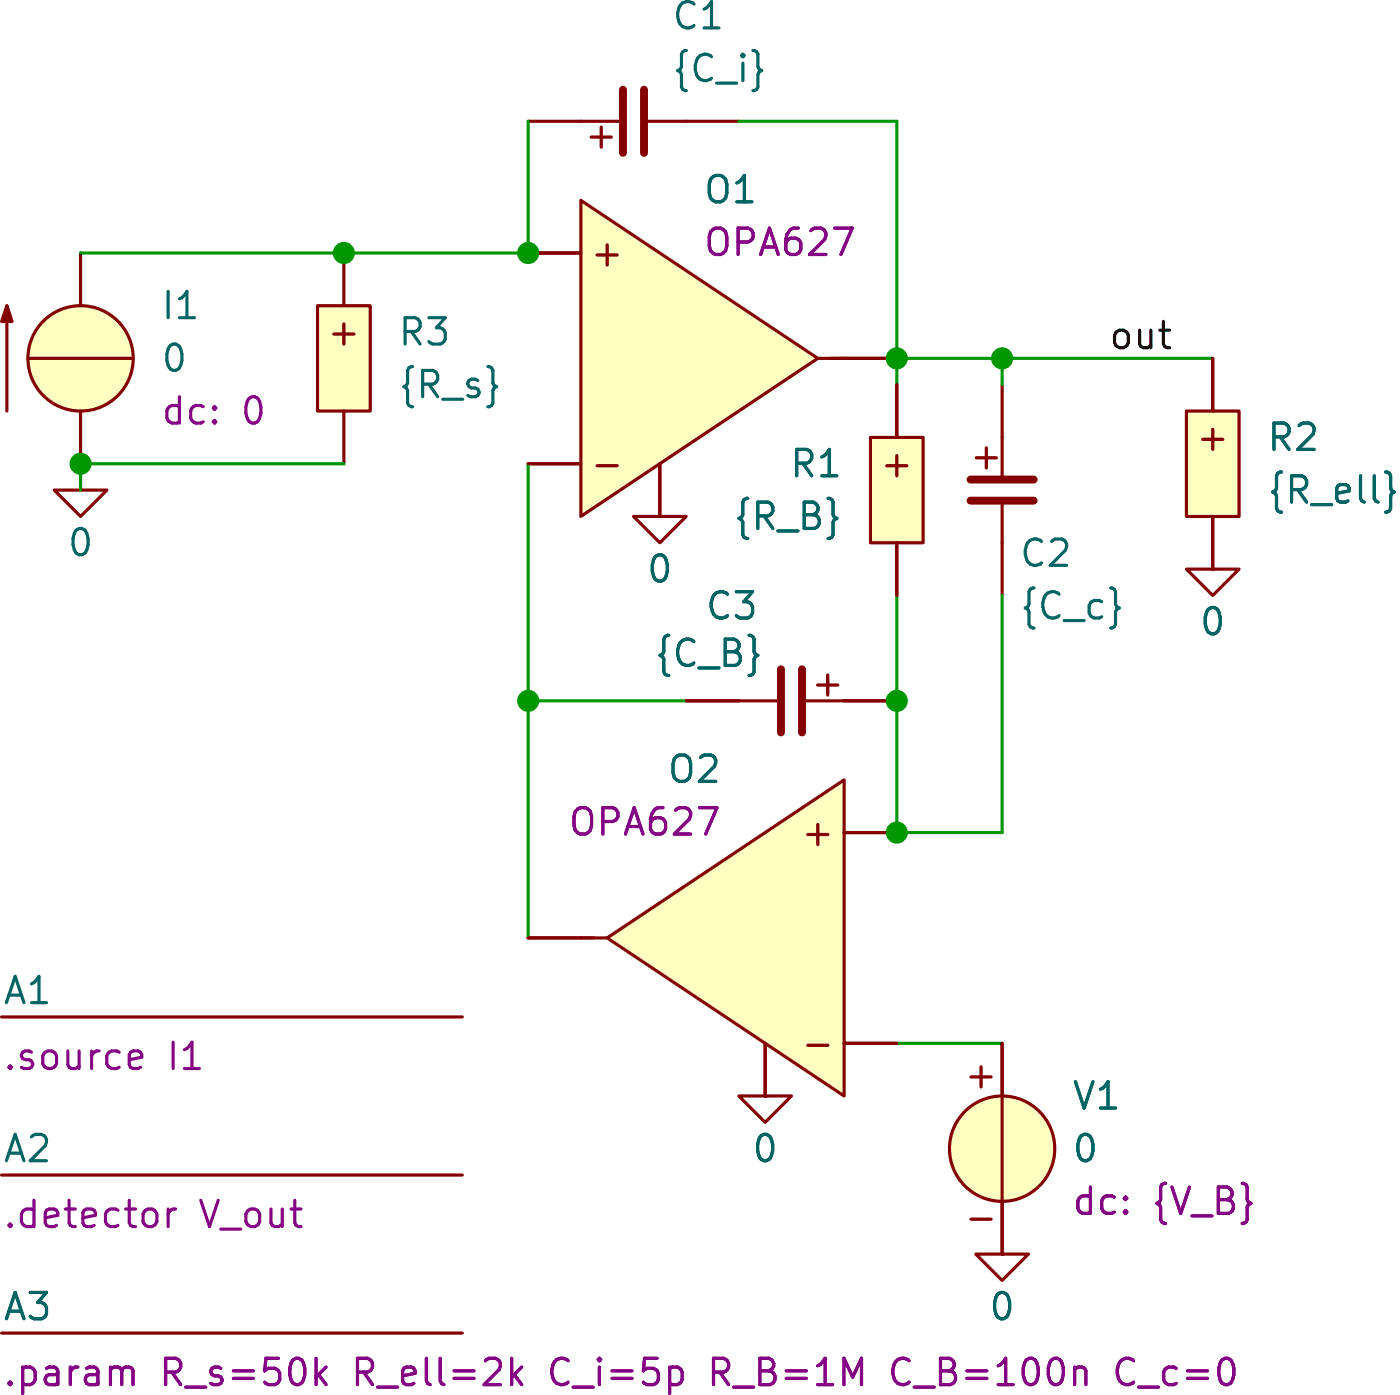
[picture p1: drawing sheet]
(kicad_sch
 (version 20231120)
 (generator "eeschema")
 (generator_version "8.0")
 (paper "A4")
 (title_block
  (title "QampBias"))
 (lib_symbols
  (symbol "SLiCAP:C"
   (pin_numbers hide)
   (pin_names
    (offset 1.016) hide) (exclude_from_sim no) (in_bom yes) (on_board yes)
   (property "Reference" "C?" (at 2.54 3.81 0) (effects (font (size 1.27 1.27)) (justify left)))
   (property "Value" "?" (at 2.54 1.27 0) (show_name) (effects (font (size 1.27 1.27)) (justify left)))
   (property "Footprint" "" (at 2.54 -1.27 0) (effects (font (size 1.27 1.27)) (hide yes)))
   (property "Datasheet" "" (at 2.54 -1.27 0) (effects (font (size 1.27 1.27)) (hide yes)))
   (property "Description" "Capacitor" (at 7.112 -6.096 0) (effects (font (size 1.27 1.27)) (hide yes)))
   (property "model" "C" (at 2.54 -3.81 0) (show_name) (effects (font (size 1.27 1.27)) (justify left) (hide yes)))
   (property "vinit" "0" (at 2.54 -1.27 0) (show_name) (effects (font (size 1.27 1.27)) (justify left)))
   (symbol "C_0_0"
    (text "+" (at -0.762 1.651 0) (effects (font (size 1.27 1.27)))))
   (symbol "C_0_1"
    (polyline (pts (xy -1.524 -0.508) (xy 1.524 -0.508)) (stroke (width 0.381) (type solid)) (fill (type none)))
    (polyline (pts (xy -1.524 0.508) (xy 1.524 0.508)) (stroke (width 0.381) (type solid)) (fill (type none)))
    (polyline (pts (xy 0 -2.54) (xy 0 -0.508)) (stroke (width 0) (type solid)) (fill (type none)))
    (polyline (pts (xy 0 2.54) (xy 0 0.508)) (stroke (width 0) (type solid)) (fill (type none))))
   (symbol "C_1_0"
    (pin passive line (at 0 5.08 270) (length 2.54) (name "1" (effects (font (size 1.27 1.27)))) (number "1" (effects (font (size 1.27 1.27)))))
    (pin passive line (at 0 -5.08 90) (length 2.54) (name "2" (effects (font (size 1.27 1.27)))) (number "2" (effects (font (size 1.27 1.27)))))))
  (symbol "SLiCAP:Command"
   (pin_numbers hide)
   (pin_names
    (offset 0) hide) (exclude_from_sim no) (in_bom yes) (on_board yes)
   (property "Reference" "A?" (at 0 1.27 0) (do_not_autoplace) (effects (font (size 1.27 1.27)) (justify left)))
   (property "Value" "" (at 0 -0.635 0) (effects (font (size 1.27 1.27)) (justify left) (hide yes)))
   (property "Footprint" "" (at 0 -1.27 0) (effects (font (size 1.27 1.27)) (justify left) (hide yes)))
   (property "Datasheet" "" (at 0 -1.27 0) (effects (font (size 1.27 1.27)) (justify left) (hide yes)))
   (property "Description" "SLiCAP command (.lib, .param, .model. subckt}" (at 23.114 -4.064 0) (effects (font (size 1.27 1.27)) (hide yes)))
   (property "command" "?" (at 0 -1.905 0) (do_not_autoplace) (effects (font (size 1.27 1.27)) (justify left)))
   (symbol "Command_0_1"
    (polyline (pts (xy 0 0) (xy 22.225 0)) (stroke (width 0) (type default)) (fill (type none)))))
  (symbol "SLiCAP:GND"
   (power)
   (pin_numbers hide)
   (pin_names
    (offset 0) hide) (exclude_from_sim no) (in_bom yes) (on_board yes)
   (property "Reference" "#0" (at 0 -5.08 0) (effects (font (size 1.27 1.27)) (hide yes)))
   (property "Value" "0" (at 0 -2.54 0) (do_not_autoplace) (effects (font (size 1.27 1.27))))
   (property "Footprint" "" (at 0 0 0) (effects (font (size 1.27 1.27)) (hide yes)))
   (property "Datasheet" "" (at 0 -10.16 0) (effects (font (size 1.27 1.27)) (hide yes)))
   (property "Description" "0V reference potential" (at 0 -7.62 0) (effects (font (size 1.27 1.27)) (hide yes)))
   (symbol "GND_0_1"
    (polyline (pts (xy -1.27 0) (xy 0 -1.27) (xy 1.27 0) (xy -1.27 0)) (stroke (width 0) (type default)) (fill (type none))))
   (symbol "GND_1_1"
    (pin power_in line (at 0 0 0) (length 0) (name "~" (effects (font (size 1.016 1.016)))) (number "1" (effects (font (size 1.016 1.016)))))))
  (symbol "SLiCAP:I"
   (pin_numbers hide)
   (pin_names
    (offset 0) hide) (exclude_from_sim no) (in_bom yes) (on_board yes)
   (property "Reference" "I?" (at 3.81 4.445 0) (effects (font (size 1.27 1.27)) (justify left)))
   (property "Value" "?" (at 3.81 2.54 0) (show_name) (effects (font (size 1.27 1.27)) (justify left)))
   (property "Footprint" "" (at 0 -1.27 0) (effects (font (size 1.27 1.27)) (justify left) (hide yes)))
   (property "Datasheet" "" (at 0 -1.27 0) (effects (font (size 1.27 1.27)) (justify left) (hide yes)))
   (property "Description" "Independent current source" (at 17.272 -7.366 0) (effects (font (size 1.27 1.27)) (hide yes)))
   (property "noise" "0" (at 3.81 -3.175 0) (show_name) (effects (font (size 1.27 1.27)) (justify left)))
   (property "dc" "0" (at 3.81 0.635 0) (show_name) (effects (font (size 1.27 1.27)) (justify left)))
   (property "dcvar" "0" (at 3.81 -1.27 0) (show_name) (effects (font (size 1.27 1.27)) (justify left)))
   (property "model" "I" (at 3.81 -5.08 0) (show_name) (effects (font (size 1.27 1.27)) (justify left) (hide yes)))
   (symbol "I_0_1"
    (polyline (pts (xy -3.556 2.54) (xy -3.556 -2.54)) (stroke (width 0) (type solid)) (fill (type none)))
    (polyline (pts (xy -2.54 0) (xy 2.54 0)) (stroke (width 0) (type solid)) (fill (type none)))
    (polyline (pts (xy -3.556 2.54) (xy -3.81 1.778) (xy -3.302 1.778) (xy -3.556 2.54)) (stroke (width 0) (type solid)) (fill (type outline))))
   (symbol "I_1_0"
    (circle (center 0 0) (radius 2.54) (stroke (width 0) (type solid)) (fill (type background)))
    (pin power_out line (at 0 -5.08 90) (length 2.54) (name "n" (effects (font (size 1.27 1.27)))) (number "1" (effects (font (size 1.27 1.27)))))
    (pin power_out line (at 0 5.08 270) (length 2.54) (name "p" (effects (font (size 1.27 1.27)))) (number "2" (effects (font (size 1.27 1.27)))))))
  (symbol "SLiCAP:O"
   (pin_numbers hide)
   (pin_names
    (offset 0) hide) (exclude_from_sim no) (in_bom yes) (on_board yes)
   (property "Reference" "O?" (at 0.635 6.985 0) (effects (font (size 1.27 1.27)) (justify left)))
   (property "Value" "" (at 2.54 5.08 0) (effects (font (size 1.27 1.27)) (justify left) (hide yes)))
   (property "Footprint" "" (at 2.54 -1.27 0) (effects (font (size 1.27 1.27)) (justify left) (hide yes)))
   (property "Datasheet" "" (at 2.54 -1.27 0) (effects (font (size 1.27 1.27)) (justify left) (hide yes)))
   (property "Description" "Operational amplifier" (at 10.922 -6.096 0) (effects (font (size 1.27 1.27)) (hide yes)))
   (property "model" "?" (at 0.635 5.08 0) (show_name) (effects (font (size 1.27 1.27)) (justify left)))
   (symbol "O_0_1"
    (polyline (pts (xy 6.35 0) (xy 7.62 0)) (stroke (width 0) (type default)) (fill (type none)))
    (polyline (pts (xy 7.62 0) (xy 6.985 0)) (stroke (width 0) (type default)) (fill (type none))))
   (symbol "O_1_0"
    (pin power_out line (at 10.16 0 180) (length 2.54) (name "outP" (effects (font (size 1.27 1.27)))) (number "3" (effects (font (size 1.27 1.27)))))
    (pin power_out line (at -1.27 -7.62 90) (length 2.54) (name "outN" (effects (font (size 1.27 1.27)))) (number "4" (effects (font (size 1.27 1.27))))))
   (symbol "O_1_1"
    (polyline (pts (xy 6.35 0) (xy -5.08 7.62) (xy -5.08 -7.62) (xy 6.35 0)) (stroke (width 0) (type default)) (fill (type background)))
    (text "+" (at -3.81 5.08 0) (effects (font (size 1.27 1.27))))
    (text "-" (at -3.81 -5.08 0) (effects (font (size 1.27 1.27))))
    (pin input line (at -7.62 5.08 0) (length 2.54) (name "inp" (effects (font (size 1.27 1.27)))) (number "1" (effects (font (size 1.27 1.27)))))
    (pin input line (at -7.62 -5.08 0) (length 2.54) (name "inN" (effects (font (size 1.27 1.27)))) (number "2" (effects (font (size 1.27 1.27)))))))
  (symbol "SLiCAP:R"
   (pin_numbers hide)
   (pin_names
    (offset 1.016) hide) (exclude_from_sim no) (in_bom yes) (on_board yes)
   (property "Reference" "R?" (at 1.905 3.81 0) (effects (font (size 1.27 1.27)) (justify left)))
   (property "Value" "?" (at 1.905 1.905 0) (show_name) (effects (font (size 1.27 1.27)) (justify left)))
   (property "Footprint" "" (at 0.635 -3.175 0) (effects (font (size 1.27 1.27)) (hide yes)))
   (property "Datasheet" "" (at 0.635 -3.175 0) (effects (font (size 1.27 1.27)) (hide yes)))
   (property "Description" "Resistor (cannot have zero resistance)" (at 21.082 -5.842 0) (effects (font (size 1.27 1.27)) (hide yes)))
   (property "model" "R" (at 1.905 -3.81 0) (show_name) (effects (font (size 1.27 1.27)) (justify left) (hide yes)))
   (property "noisetemp" "0" (at 1.905 0 0) (show_name) (effects (font (size 1.27 1.27)) (justify left)))
   (property "noiseflow" "0" (at 15.24 0 0) (show_name) (effects (font (size 1.27 1.27)) (justify left)))
   (property "dcvar" "0" (at 1.905 -1.905 0) (show_name) (effects (font (size 1.27 1.27)) (justify left)))
   (property "dcvarlot" "0" (at 15.24 -1.905 0) (show_name) (effects (font (size 1.27 1.27)) (justify left)))
   (symbol "R_0_0"
    (text "+" (at 0 1.27 0) (effects (font (size 1.27 1.27)))))
   (symbol "R_1_0"
    (pin passive line (at 0 5.08 270) (length 2.54) (name "1" (effects (font (size 1.27 1.27)))) (number "1" (effects (font (size 1.27 1.27)))))
    (pin passive line (at 0 -5.08 90) (length 2.54) (name "2" (effects (font (size 1.27 1.27)))) (number "2" (effects (font (size 1.27 1.27))))))
   (symbol "R_1_1"
    (rectangle (start -1.27 2.54) (end 1.27 -2.54) (stroke (width 0) (type solid)) (fill (type background)))))
  (symbol "SLiCAP:V"
   (pin_numbers hide)
   (pin_names
    (offset 0) hide) (exclude_from_sim no) (in_bom yes) (on_board yes)
   (property "Reference" "V?" (at 3.175 4.445 0) (effects (font (size 1.27 1.27)) (justify left)))
   (property "Value" "?" (at 3.175 2.54 0) (show_name) (effects (font (size 1.27 1.27)) (justify left)))
   (property "Footprint" "" (at 0 -1.27 0) (effects (font (size 1.27 1.27)) (justify left) (hide yes)))
   (property "Datasheet" "" (at 0 -1.27 0) (effects (font (size 1.27 1.27)) (justify left) (hide yes)))
   (property "Description" "Independent voltage source" (at 16.51 -7.112 0) (effects (font (size 1.27 1.27)) (hide yes)))
   (property "noise" "0" (at 3.175 -3.175 0) (show_name) (effects (font (size 1.27 1.27)) (justify left)))
   (property "dc" "0" (at 3.175 0.635 0) (show_name) (effects (font (size 1.27 1.27)) (justify left)))
   (property "dcvar" "0" (at 3.175 -1.27 0) (show_name) (effects (font (size 1.27 1.27)) (justify left)))
   (property "model" "V" (at 3.175 -5.08 0) (show_name) (effects (font (size 1.27 1.27)) (justify left) (hide yes)))
   (symbol "V_0_0"
    (text "+" (at -1.016 3.556 0) (effects (font (size 1.27 1.27))))
    (text "-" (at -1.016 -3.302 0) (effects (font (size 1.27 1.27))))
    (pin power_out line (at 0 5.08 270) (length 2.54) (name "p" (effects (font (size 1.27 1.27)))) (number "1" (effects (font (size 1.27 1.27)))))
    (pin power_out line (at 0 -5.08 90) (length 2.54) (name "n" (effects (font (size 1.27 1.27)))) (number "2" (effects (font (size 1.27 1.27))))))
   (symbol "V_0_1"
    (polyline (pts (xy 0 2.54) (xy 0 -2.54)) (stroke (width 0) (type solid)) (fill (type none))))
   (symbol "V_1_0"
    (circle (center 0 0) (radius 2.54) (stroke (width 0) (type solid)) (fill (type background))))))
 (junction
  (at 101.6 48.26)
  (diameter 0)
  (color 0 0 0 0))
 (junction
  (at 133.35 53.34)
  (diameter 0)
  (color 0 0 0 0))
 (junction
  (at 88.9 58.42)
  (diameter 0)
  (color 0 0 0 0))
 (junction
  (at 110.49 69.85)
  (diameter 0)
  (color 0 0 0 0))
 (junction
  (at 128.27 69.85)
  (diameter 0)
  (color 0 0 0 0))
 (junction
  (at 128.27 53.34)
  (diameter 0)
  (color 0 0 0 0))
 (junction
  (at 128.27 76.2)
  (diameter 0)
  (color 0 0 0 0))
 (junction
  (at 110.49 48.26)
  (diameter 0)
  (color 0 0 0 0))
 (wire
  (pts (xy 133.35 76.2) (xy 128.27 76.2))
  (stroke (width 0) (type default)))
 (wire
  (pts (xy 110.49 69.85) (xy 110.49 81.28))
  (stroke (width 0) (type default)))
 (wire
  (pts (xy 88.9 48.26) (xy 101.6 48.26))
  (stroke (width 0) (type default)))
 (wire
  (pts (xy 128.27 41.91) (xy 128.27 53.34))
  (stroke (width 0) (type default)))
 (wire
  (pts (xy 88.9 58.42) (xy 88.9 59.69))
  (stroke (width 0) (type default)))
 (wire
  (pts (xy 133.35 53.34) (xy 143.51 53.34))
  (stroke (width 0) (type default)))
 (wire
  (pts (xy 101.6 48.26) (xy 110.49 48.26))
  (stroke (width 0) (type default)))
 (wire
  (pts (xy 128.27 53.34) (xy 133.35 53.34))
  (stroke (width 0) (type default)))
 (wire
  (pts (xy 133.35 54.61) (xy 133.35 53.34))
  (stroke (width 0) (type default)))
 (wire
  (pts (xy 133.35 64.77) (xy 133.35 76.2))
  (stroke (width 0) (type default)))
 (wire
  (pts (xy 128.27 86.36) (xy 133.35 86.36))
  (stroke (width 0) (type default)))
 (wire
  (pts (xy 110.49 41.91) (xy 110.49 48.26))
  (stroke (width 0) (type default)))
 (wire
  (pts (xy 110.49 58.42) (xy 110.49 69.85))
  (stroke (width 0) (type default)))
 (wire
  (pts (xy 128.27 53.34) (xy 128.27 54.61))
  (stroke (width 0) (type default)))
 (wire
  (pts (xy 128.27 64.77) (xy 128.27 69.85))
  (stroke (width 0) (type default)))
 (wire
  (pts (xy 118.11 69.85) (xy 110.49 69.85))
  (stroke (width 0) (type default)))
 (wire
  (pts (xy 88.9 58.42) (xy 101.6 58.42))
  (stroke (width 0) (type default)))
 (wire
  (pts (xy 120.65 41.91) (xy 128.27 41.91))
  (stroke (width 0) (type default)))
 (wire
  (pts (xy 128.27 69.85) (xy 128.27 76.2))
  (stroke (width 0) (type default)))
 (label "out"
  (at 138.43 53.34 0)
  (fields_autoplaced yes)
  (effects (font (size 1.27 1.27)) (justify left bottom)))
 (symbol
  (lib_id "SLiCAP:GND")
  (at 116.84 60.96 0)
  (unit 1)
  (exclude_from_sim no)
  (in_bom yes)
  (on_board yes)
  (dnp no)
  (fields_autoplaced yes)
  (property "Reference" "#01" (at 116.84 66.04 0) (effects (font (size 1.27 1.27)) (hide yes)))
  (property "Value" "0" (at 116.84 63.5 0) (do_not_autoplace yes) (effects (font (size 1.27 1.27))))
  (property "Footprint" "" (at 116.84 60.96 0) (effects (font (size 1.27 1.27)) (hide yes)))
  (property "Datasheet" "" (at 116.84 71.12 0) (effects (font (size 1.27 1.27)) (hide yes)))
  (property "Description" "0V reference potential" (at 116.84 68.58 0) (effects (font (size 1.27 1.27)) (hide yes)))
  (pin "1"))
 (symbol
  (lib_id "SLiCAP:R")
  (at 101.6 53.34 0)
  (unit 1)
  (exclude_from_sim no)
  (in_bom yes)
  (on_board yes)
  (dnp no)
  (property "Reference" "R3" (at 104.14 52.0699 0) (effects (font (size 1.27 1.27)) (justify left)))
  (property "Value" "{R_s}" (at 104.14 54.6099 0) (effects (font (size 1.27 1.27)) (justify left)))
  (property "Footprint" "" (at 102.235 56.515 0) (effects (font (size 1.27 1.27)) (hide yes)))
  (property "Datasheet" "" (at 102.235 56.515 0) (effects (font (size 1.27 1.27)) (hide yes)))
  (property "Description" "Resistor (cannot have zero resistance)" (at 122.682 59.182 0) (effects (font (size 1.27 1.27)) (hide yes)))
  (property "model" "R" (at 103.505 57.15 0) (show_name yes) (effects (font (size 1.27 1.27)) (justify left) (hide yes)))
  (property "noisetemp" "0" (at 104.14 52.0699 0) (show_name yes) (effects (font (size 1.27 1.27)) (justify left) (hide yes)))
  (property "noiseflow" "0" (at 104.14 54.6099 0) (show_name yes) (effects (font (size 1.27 1.27)) (justify left) (hide yes)))
  (property "dcvar" "0" (at 104.14 57.1499 0) (show_name yes) (effects (font (size 1.27 1.27)) (justify left) (hide yes)))
  (property "dcvarlot" "0" (at 104.14 59.6899 0) (show_name yes) (effects (font (size 1.27 1.27)) (justify left) (hide yes)))
  (pin "2")
  (pin "1"))
 (symbol
  (lib_id "SLiCAP:I")
  (at 88.9 53.34 0)
  (unit 1)
  (exclude_from_sim no)
  (in_bom yes)
  (on_board yes)
  (dnp no)
  (fields_autoplaced yes)
  (property "Reference" "I1" (at 92.71 50.7999 0) (effects (font (size 1.27 1.27)) (justify left)))
  (property "Value" "0" (at 92.71 53.3399 0) (effects (font (size 1.27 1.27)) (justify left)))
  (property "Footprint" "" (at 88.9 54.61 0) (effects (font (size 1.27 1.27)) (justify left) (hide yes)))
  (property "Datasheet" "" (at 88.9 54.61 0) (effects (font (size 1.27 1.27)) (justify left) (hide yes)))
  (property "Description" "Independent current source" (at 106.172 60.706 0) (effects (font (size 1.27 1.27)) (hide yes)))
  (property "noise" "0" (at 92.71 53.3399 0) (show_name yes) (effects (font (size 1.27 1.27)) (justify left) (hide yes)))
  (property "dc" "0" (at 92.71 55.8799 0) (show_name yes) (effects (font (size 1.27 1.27)) (justify left)))
  (property "dcvar" "0" (at 92.71 58.4199 0) (show_name yes) (effects (font (size 1.27 1.27)) (justify left) (hide yes)))
  (property "model" "I" (at 92.71 58.42 0) (show_name yes) (effects (font (size 1.27 1.27)) (justify left) (hide yes)))
  (pin "1")
  (pin "2"))
 (symbol
  (lib_id "SLiCAP:GND")
  (at 133.35 96.52 0)
  (unit 1)
  (exclude_from_sim no)
  (in_bom yes)
  (on_board yes)
  (dnp no)
  (fields_autoplaced yes)
  (property "Reference" "#03" (at 133.35 101.6 0) (effects (font (size 1.27 1.27)) (hide yes)))
  (property "Value" "0" (at 133.35 99.06 0) (do_not_autoplace yes) (effects (font (size 1.27 1.27))))
  (property "Footprint" "" (at 133.35 96.52 0) (effects (font (size 1.27 1.27)) (hide yes)))
  (property "Datasheet" "" (at 133.35 106.68 0) (effects (font (size 1.27 1.27)) (hide yes)))
  (property "Description" "0V reference potential" (at 133.35 104.14 0) (effects (font (size 1.27 1.27)) (hide yes)))
  (pin "1"))
 (symbol
  (lib_id "SLiCAP:O")
  (at 120.65 81.28 0)
  (mirror y)
  (unit 1)
  (exclude_from_sim no)
  (in_bom yes)
  (on_board yes)
  (dnp no)
  (property "Reference" "O2" (at 119.888 73.152 0) (effects (font (size 1.27 1.27)) (justify left)))
  (property "Value" "~" (at 118.11 76.2 0) (effects (font (size 1.27 1.27)) (justify left) (hide yes)))
  (property "Footprint" "" (at 118.11 82.55 0) (effects (font (size 1.27 1.27)) (justify left) (hide yes)))
  (property "Datasheet" "" (at 118.11 82.55 0) (effects (font (size 1.27 1.27)) (justify left) (hide yes)))
  (property "Description" "Operational amplifier" (at 109.728 87.376 0) (effects (font (size 1.27 1.27)) (hide yes)))
  (property "model" "OPA627" (at 119.888 75.692 0) (effects (font (size 1.27 1.27)) (justify left)))
  (pin "2")
  (pin "3")
  (pin "1")
  (pin "4"))
 (symbol
  (lib_id "SLiCAP:GND")
  (at 143.51 63.5 0)
  (unit 1)
  (exclude_from_sim no)
  (in_bom yes)
  (on_board yes)
  (dnp no)
  (fields_autoplaced yes)
  (property "Reference" "#04" (at 143.51 68.58 0) (effects (font (size 1.27 1.27)) (hide yes)))
  (property "Value" "0" (at 143.51 66.04 0) (do_not_autoplace yes) (effects (font (size 1.27 1.27))))
  (property "Footprint" "" (at 143.51 63.5 0) (effects (font (size 1.27 1.27)) (hide yes)))
  (property "Datasheet" "" (at 143.51 73.66 0) (effects (font (size 1.27 1.27)) (hide yes)))
  (property "Description" "0V reference potential" (at 143.51 71.12 0) (effects (font (size 1.27 1.27)) (hide yes)))
  (pin "1"))
 (symbol
  (lib_id "SLiCAP:Command")
  (at 85.09 100.33 0)
  (unit 1)
  (exclude_from_sim no)
  (in_bom yes)
  (on_board yes)
  (dnp no)
  (fields_autoplaced yes)
  (property "Reference" "A3" (at 85.09 99.06 0) (do_not_autoplace yes) (effects (font (size 1.27 1.27)) (justify left)))
  (property "Value" "~" (at 85.09 100.965 0) (effects (font (size 1.27 1.27)) (justify left) (hide yes)))
  (property "Footprint" "" (at 85.09 101.6 0) (effects (font (size 1.27 1.27)) (justify left) (hide yes)))
  (property "Datasheet" "" (at 85.09 101.6 0) (effects (font (size 1.27 1.27)) (justify left) (hide yes)))
  (property "Description" "SLiCAP command (.lib, .param, .model. subckt}" (at 108.204 104.394 0) (effects (font (size 1.27 1.27)) (hide yes)))
  (property "command" ".param R_s=50k R_ell=2k C_i=5p R_B=1M C_B=100n C_c=0" (at 85.09 102.235 0) (do_not_autoplace yes) (effects (font (size 1.27 1.27)) (justify left))))
 (symbol
  (lib_id "SLiCAP:V")
  (at 133.35 91.44 0)
  (unit 1)
  (exclude_from_sim no)
  (in_bom yes)
  (on_board yes)
  (dnp no)
  (property "Reference" "V1" (at 136.652 88.9 0) (effects (font (size 1.27 1.27)) (justify left)))
  (property "Value" "0" (at 136.652 91.44 0) (effects (font (size 1.27 1.27)) (justify left)))
  (property "Footprint" "" (at 133.35 92.71 0) (effects (font (size 1.27 1.27)) (justify left) (hide yes)))
  (property "Datasheet" "" (at 133.35 92.71 0) (effects (font (size 1.27 1.27)) (justify left) (hide yes)))
  (property "Description" "Independent voltage source" (at 149.86 98.552 0) (effects (font (size 1.27 1.27)) (hide yes)))
  (property "noise" "0" (at 137.16 91.3129 0) (show_name yes) (effects (font (size 1.27 1.27)) (justify left) (hide yes)))
  (property "dc" "{V_B}" (at 136.652 93.98 0) (show_name yes) (effects (font (size 1.27 1.27)) (justify left)))
  (property "dcvar" "0" (at 137.16 95.1229 0) (show_name yes) (effects (font (size 1.27 1.27)) (justify left) (hide yes)))
  (property "model" "V" (at 136.525 96.52 0) (show_name yes) (effects (font (size 1.27 1.27)) (justify left) (hide yes)))
  (pin "1")
  (pin "2"))
 (symbol
  (lib_id "SLiCAP:GND")
  (at 88.9 59.69 0)
  (unit 1)
  (exclude_from_sim no)
  (in_bom yes)
  (on_board yes)
  (dnp no)
  (fields_autoplaced yes)
  (property "Reference" "#05" (at 88.9 64.77 0) (effects (font (size 1.27 1.27)) (hide yes)))
  (property "Value" "0" (at 88.9 62.23 0) (do_not_autoplace yes) (effects (font (size 1.27 1.27))))
  (property "Footprint" "" (at 88.9 59.69 0) (effects (font (size 1.27 1.27)) (hide yes)))
  (property "Datasheet" "" (at 88.9 69.85 0) (effects (font (size 1.27 1.27)) (hide yes)))
  (property "Description" "0V reference potential" (at 88.9 67.31 0) (effects (font (size 1.27 1.27)) (hide yes)))
  (pin "1"))
 (symbol
  (lib_id "SLiCAP:R")
  (at 143.51 58.42 0)
  (unit 1)
  (exclude_from_sim no)
  (in_bom yes)
  (on_board yes)
  (dnp no)
  (property "Reference" "R2" (at 146.05 57.1499 0) (effects (font (size 1.27 1.27)) (justify left)))
  (property "Value" "{R_ell}" (at 146.05 59.6899 0) (effects (font (size 1.27 1.27)) (justify left)))
  (property "Footprint" "" (at 144.145 61.595 0) (effects (font (size 1.27 1.27)) (hide yes)))
  (property "Datasheet" "" (at 144.145 61.595 0) (effects (font (size 1.27 1.27)) (hide yes)))
  (property "Description" "Resistor (cannot have zero resistance)" (at 164.592 64.262 0) (effects (font (size 1.27 1.27)) (hide yes)))
  (property "model" "R" (at 145.415 62.23 0) (show_name yes) (effects (font (size 1.27 1.27)) (justify left) (hide yes)))
  (property "noisetemp" "0" (at 146.05 57.1499 0) (show_name yes) (effects (font (size 1.27 1.27)) (justify left) (hide yes)))
  (property "noiseflow" "0" (at 146.05 59.6899 0) (show_name yes) (effects (font (size 1.27 1.27)) (justify left) (hide yes)))
  (property "dcvar" "0" (at 146.05 62.2299 0) (show_name yes) (effects (font (size 1.27 1.27)) (justify left) (hide yes)))
  (property "dcvarlot" "0" (at 146.05 64.7699 0) (show_name yes) (effects (font (size 1.27 1.27)) (justify left) (hide yes)))
  (pin "2")
  (pin "1"))
 (symbol
  (lib_id "SLiCAP:C")
  (at 115.57 41.91 90)
  (unit 1)
  (exclude_from_sim no)
  (in_bom yes)
  (on_board yes)
  (dnp no)
  (property "Reference" "C1" (at 117.348 36.83 90) (effects (font (size 1.27 1.27)) (justify right)))
  (property "Value" "{C_i}" (at 117.348 39.37 90) (effects (font (size 1.27 1.27)) (justify right)))
  (property "Footprint" "" (at 116.84 39.37 0) (effects (font (size 1.27 1.27)) (hide yes)))
  (property "Datasheet" "" (at 116.84 39.37 0) (effects (font (size 1.27 1.27)) (hide yes)))
  (property "Description" "Capacitor" (at 121.666 34.798 0) (effects (font (size 1.27 1.27)) (hide yes)))
  (property "model" "C" (at 119.38 39.37 0) (show_name yes) (effects (font (size 1.27 1.27)) (justify left) (hide yes)))
  (property "vinit" "0" (at 118.0436 39.37 0) (show_name yes) (effects (font (size 1.27 1.27)) (justify left) (hide yes)))
  (pin "2")
  (pin "1"))
 (symbol
  (lib_id "SLiCAP:Command")
  (at 85.09 92.71 0)
  (unit 1)
  (exclude_from_sim no)
  (in_bom yes)
  (on_board yes)
  (dnp no)
  (fields_autoplaced yes)
  (property "Reference" "A2" (at 85.09 91.44 0) (do_not_autoplace yes) (effects (font (size 1.27 1.27)) (justify left)))
  (property "Value" "~" (at 85.09 93.345 0) (effects (font (size 1.27 1.27)) (justify left) (hide yes)))
  (property "Footprint" "" (at 85.09 93.98 0) (effects (font (size 1.27 1.27)) (justify left) (hide yes)))
  (property "Datasheet" "" (at 85.09 93.98 0) (effects (font (size 1.27 1.27)) (justify left) (hide yes)))
  (property "Description" "SLiCAP command (.lib, .param, .model. subckt}" (at 108.204 96.774 0) (effects (font (size 1.27 1.27)) (hide yes)))
  (property "command" ".detector V_out" (at 85.09 94.615 0) (do_not_autoplace yes) (effects (font (size 1.27 1.27)) (justify left))))
 (symbol
  (lib_id "SLiCAP:O")
  (at 118.11 53.34 0)
  (unit 1)
  (exclude_from_sim no)
  (in_bom yes)
  (on_board yes)
  (dnp no)
  (property "Reference" "O1" (at 118.872 45.212 0) (effects (font (size 1.27 1.27)) (justify left)))
  (property "Value" "~" (at 120.65 48.26 0) (effects (font (size 1.27 1.27)) (justify left) (hide yes)))
  (property "Footprint" "" (at 120.65 54.61 0) (effects (font (size 1.27 1.27)) (justify left) (hide yes)))
  (property "Datasheet" "" (at 120.65 54.61 0) (effects (font (size 1.27 1.27)) (justify left) (hide yes)))
  (property "Description" "Operational amplifier" (at 129.032 59.436 0) (effects (font (size 1.27 1.27)) (hide yes)))
  (property "model" "OPA627" (at 118.872 47.752 0) (effects (font (size 1.27 1.27)) (justify left)))
  (pin "2")
  (pin "3")
  (pin "1")
  (pin "4"))
 (symbol
  (lib_id "SLiCAP:Command")
  (at 85.09 85.09 0)
  (unit 1)
  (exclude_from_sim no)
  (in_bom yes)
  (on_board yes)
  (dnp no)
  (fields_autoplaced yes)
  (property "Reference" "A1" (at 85.09 83.82 0) (do_not_autoplace yes) (effects (font (size 1.27 1.27)) (justify left)))
  (property "Value" "~" (at 85.09 85.725 0) (effects (font (size 1.27 1.27)) (justify left) (hide yes)))
  (property "Footprint" "" (at 85.09 86.36 0) (effects (font (size 1.27 1.27)) (justify left) (hide yes)))
  (property "Datasheet" "" (at 85.09 86.36 0) (effects (font (size 1.27 1.27)) (justify left) (hide yes)))
  (property "Description" "SLiCAP command (.lib, .param, .model. subckt}" (at 108.204 89.154 0) (effects (font (size 1.27 1.27)) (hide yes)))
  (property "command" ".source I1" (at 85.09 86.995 0) (do_not_autoplace yes) (effects (font (size 1.27 1.27)) (justify left))))
 (symbol
  (lib_id "SLiCAP:R")
  (at 128.27 59.69 0)
  (mirror y)
  (unit 1)
  (exclude_from_sim no)
  (in_bom yes)
  (on_board yes)
  (dnp no)
  (property "Reference" "R1" (at 125.73 58.4199 0) (effects (font (size 1.27 1.27)) (justify left)))
  (property "Value" "{R_B}" (at 125.73 60.9599 0) (effects (font (size 1.27 1.27)) (justify left)))
  (property "Footprint" "" (at 127.635 62.865 0) (effects (font (size 1.27 1.27)) (hide yes)))
  (property "Datasheet" "" (at 127.635 62.865 0) (effects (font (size 1.27 1.27)) (hide yes)))
  (property "Description" "Resistor (cannot have zero resistance)" (at 107.188 65.532 0) (effects (font (size 1.27 1.27)) (hide yes)))
  (property "model" "R" (at 126.365 63.5 0) (show_name yes) (effects (font (size 1.27 1.27)) (justify left) (hide yes)))
  (property "noisetemp" "0" (at 125.73 58.4199 0) (show_name yes) (effects (font (size 1.27 1.27)) (justify left) (hide yes)))
  (property "noiseflow" "0" (at 125.73 60.9599 0) (show_name yes) (effects (font (size 1.27 1.27)) (justify left) (hide yes)))
  (property "dcvar" "0" (at 125.73 63.4999 0) (show_name yes) (effects (font (size 1.27 1.27)) (justify left) (hide yes)))
  (property "dcvarlot" "0" (at 125.73 66.0399 0) (show_name yes) (effects (font (size 1.27 1.27)) (justify left) (hide yes)))
  (pin "2")
  (pin "1"))
 (symbol
  (lib_id "SLiCAP:C")
  (at 133.35 59.69 0)
  (unit 1)
  (exclude_from_sim no)
  (in_bom yes)
  (on_board yes)
  (dnp no)
  (property "Reference" "C2" (at 134.112 62.738 0) (effects (font (size 1.27 1.27)) (justify left)))
  (property "Value" "{C_c}" (at 134.112 65.278 0) (effects (font (size 1.27 1.27)) (justify left)))
  (property "Footprint" "" (at 135.89 60.96 0) (effects (font (size 1.27 1.27)) (hide yes)))
  (property "Datasheet" "" (at 135.89 60.96 0) (effects (font (size 1.27 1.27)) (hide yes)))
  (property "Description" "Capacitor" (at 140.462 65.786 0) (effects (font (size 1.27 1.27)) (hide yes)))
  (property "model" "C" (at 135.89 63.5 0) (show_name yes) (effects (font (size 1.27 1.27)) (justify left) (hide yes)))
  (property "vinit" "0" (at 135.89 62.1636 0) (show_name yes) (effects (font (size 1.27 1.27)) (justify left) (hide yes)))
  (pin "2")
  (pin "1"))
 (symbol
  (lib_id "SLiCAP:GND")
  (at 121.92 88.9 0)
  (unit 1)
  (exclude_from_sim no)
  (in_bom yes)
  (on_board yes)
  (dnp no)
  (fields_autoplaced yes)
  (property "Reference" "#02" (at 121.92 93.98 0) (effects (font (size 1.27 1.27)) (hide yes)))
  (property "Value" "0" (at 121.92 91.44 0) (do_not_autoplace yes) (effects (font (size 1.27 1.27))))
  (property "Footprint" "" (at 121.92 88.9 0) (effects (font (size 1.27 1.27)) (hide yes)))
  (property "Datasheet" "" (at 121.92 99.06 0) (effects (font (size 1.27 1.27)) (hide yes)))
  (property "Description" "0V reference potential" (at 121.92 96.52 0) (effects (font (size 1.27 1.27)) (hide yes)))
  (pin "1"))
 (symbol
  (lib_id "SLiCAP:C")
  (at 123.19 69.85 270)
  (unit 1)
  (exclude_from_sim no)
  (in_bom yes)
  (on_board yes)
  (dnp no)
  (property "Reference" "C3" (at 121.666 65.278 90) (effects (font (size 1.27 1.27)) (justify right)))
  (property "Value" "{C_B}" (at 121.92 67.564 90) (effects (font (size 1.27 1.27)) (justify right)))
  (property "Footprint" "" (at 121.92 72.39 0) (effects (font (size 1.27 1.27)) (hide yes)))
  (property "Datasheet" "" (at 121.92 72.39 0) (effects (font (size 1.27 1.27)) (hide yes)))
  (property "Description" "Capacitor" (at 117.094 76.962 0) (effects (font (size 1.27 1.27)) (hide yes)))
  (property "model" "C" (at 119.38 72.39 0) (show_name yes) (effects (font (size 1.27 1.27)) (justify left) (hide yes)))
  (property "vinit" "0" (at 120.7164 72.39 0) (show_name yes) (effects (font (size 1.27 1.27)) (justify left) (hide yes)))
  (pin "2")
  (pin "1"))
 (sheet_instances
  (path ""
   (page "1"))))
